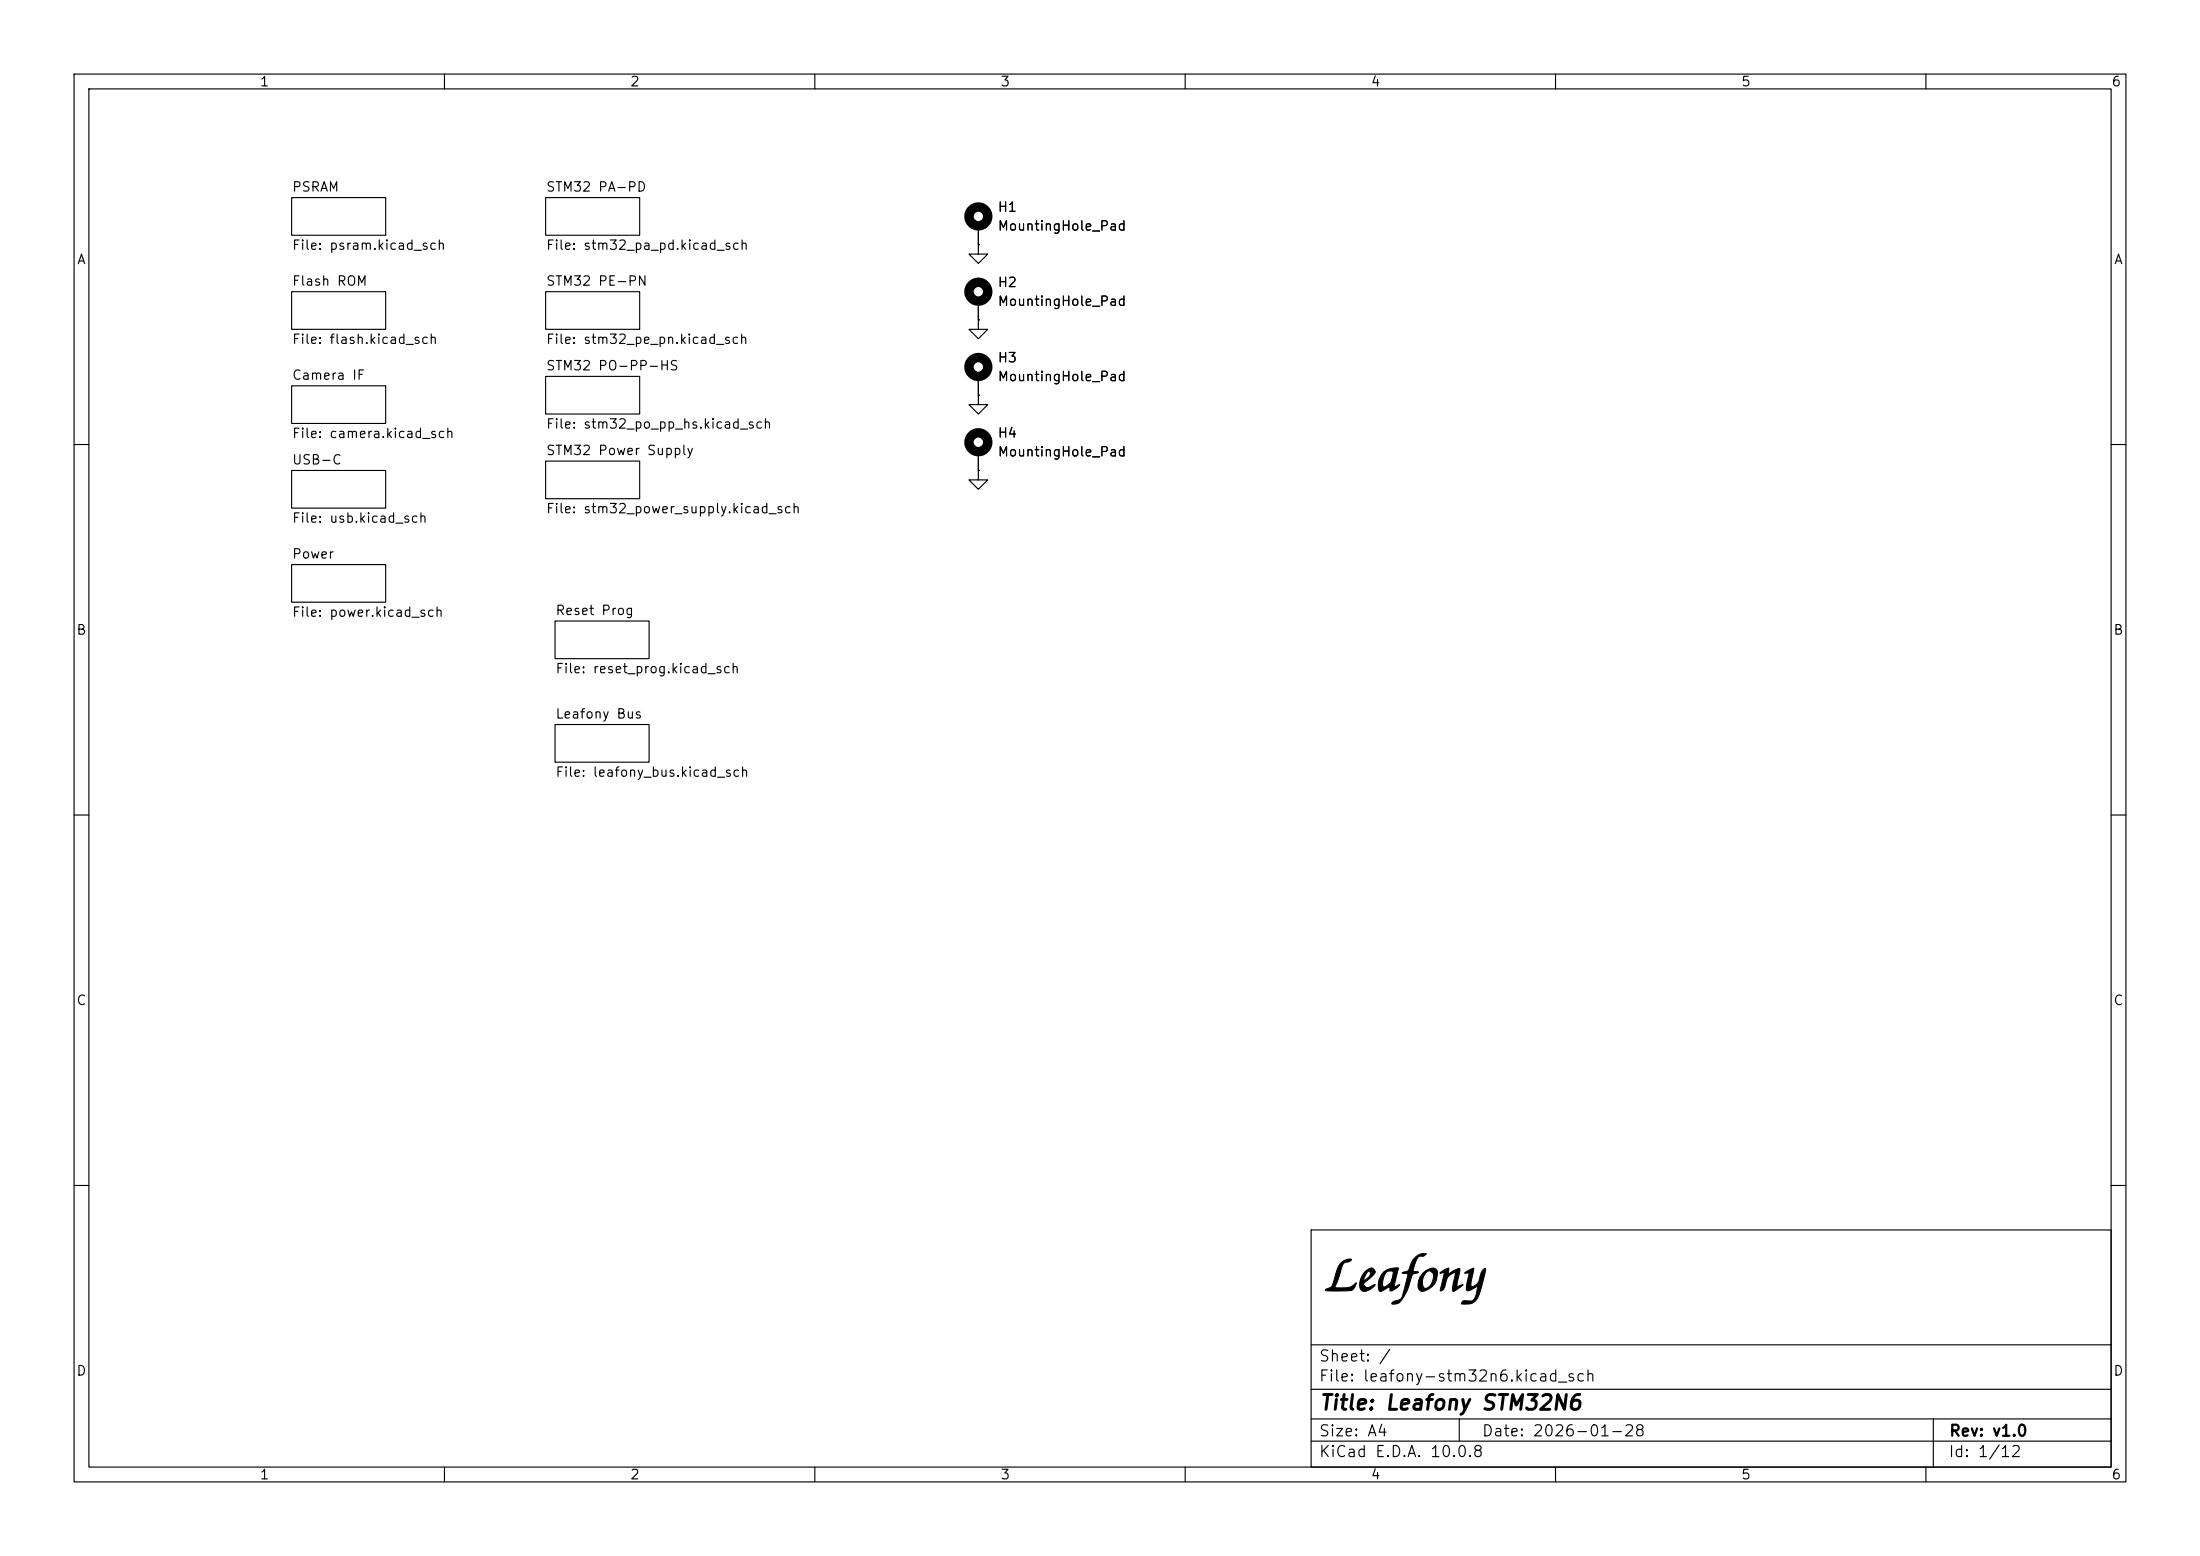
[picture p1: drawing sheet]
<svg xmlns="http://www.w3.org/2000/svg" width="297mm" height="210mm" viewBox="0 0 297 210" stroke-linecap="round" stroke-linejoin="round" font-family="sans-serif">
<g fill="none" stroke="#000" stroke-width=".15">
<path d="M10 10h277v190h-277zM12 12h273v186h-273zM60 10v2M110 10v2M160 10v2M210 10v2M260 10v2M39.4 26.7h12.7v5.1h-12.7zM39.4 39.4h12.7v5.1h-12.7zM73.7 26.7h12.7v5.1h-12.7zM73.7 39.4h12.7v5.1h-12.7zM132.1 33v1.3h1.2l-1.2 1.3-1.3-1.3h1.3"/>
<path d="M132.1 33h.1M132.1 30.5v2.5M39.4 52.1h12.7v5.1h-12.7zM73.7 50.8h12.7v5.1h-12.7zM132.1 43.2v1.3h1.2l-1.2 1.2-1.3-1.2h1.3M132.1 43.2h.1M132.1 53.3v1.3h1.2l-1.2 1.3-1.3-1.3h1.3M132.1 53.3h.1M132.1 40.6v2.6M132.1 50.8v2.5M10 60h2M39.4 76.2h12.7v5.1h-12.7z"/>
<path d="M39.4 63.5h12.7v5.1h-12.7zM73.7 62.2h12.7v5.1h-12.7zM132.1 63.5v1.3h1.2l-1.2 1.2-1.3-1.2h1.3M132.1 63.5h.1M132.1 61v2.5M285 60h2M74.9 97.8h12.7v5.1h-12.7zM74.9 83.8h12.7v5.1h-12.7zM10 110h2M285 110h2M10 160h2M177 166h108v32h-108z"/>
<path d="M285 160h2M60 198v2M110 198v2M160 198v2M177 194.5h108M177 191.5h108M177 187.5h108M177 181.5h108M197 191.5v3M210 198v2M260 198v2M261 191.5v6.5"/>
</g>
<g fill="none" stroke="#000" stroke-width="1.3">
<circle cx="132.1" cy="39.4" r="1.27"/>
<circle cx="132.1" cy="29.2" r="1.27"/>
<circle cx="132.1" cy="49.5" r="1.27"/>
<circle cx="132.1" cy="59.7" r="1.27"/>
</g>
<path d="M181.1 170.4l.7-.4 .6-.1v.2l-.4 .2a.71 .71 0 0 0-.8 .7l-.5 1.5-.5 1.3a5.7 5.7 0 0 0 2.4-.2l.5-.5a1.18 1.18 0 0 1-1.4 1.1h-2.1l-.7-.1 .4-.2a.7 .7 0 0 0 .6-.6l.5-1.6a2.54 2.54 0 0 1 .7-1.3zM184.2 171.7l.8-.5a.51 .51 0 0 1 .6 .2 .51 .51 0 0 1-.2 .6l-1.3 1.2v.1l.1 .3a.49 .49 0 0 0 .7 .1l.8-.4a1.85 1.85 0 0 1-1.8 .9 1.14 1.14 0 0 1-.2-1.4 1.16 1.16 0 0 0 1.3-.9v-.3a.28 .28 0 0 0-.5 .2l-.4 1h-.4zM186.8 171.6a2.35 2.35 0 0 1 2-.4l-.1 .4a5.2 5.2 0 0 0-.4 2l.7-.2a1.84 1.84 0 0 1-1.3 .8l-.1-.5-.6 .3a.72 .72 0 0 1-.8 .3 1.03 1.03 0 0 1-.1-.9h.5l.2 .3a1.5 1.5 0 0 0 1.2-1.5l.1-.5a.79 .79 0 0 0-.8-.1 .79 .79 0 0 0-.5 .7l-.2 1.1h-.5a2.42 2.42 0 0 1 .7-1.8zM190.9 169.9a1.69 1.69 0 0 1 1.7-.7 .72 .72 0 0 1-.9 .3 2.5 2.5 0 0 0-.9 1.8v.2v.1l.7 .1-.8 .3-.1 .3a6.9 6.9 0 0 1-1.8 3.6l-.4 .1h-.5a.91 .91 0 0 1 .9-.5 1.41 1.41 0 0 0 .7-1.3l.6-2.3-.8-.1 .4-.2a.54 .54 0 0 0 .6-.5l.3-.8zM192.1 171.8a1.57 1.57 0 0 1 1.7-.6v.1a.62 .62 0 0 1 .2 .8 2.37 2.37 0 0 1-2.1 2.2l-.2-.1a.99 .99 0 0 1-.2-1.1h.5a.66 .66 0 0 0 .4 .8 1.66 1.66 0 0 0 1-2.1l-.3-.3a.9 .9 0 0 0-.9 .8l-.2 .8h-.5l.2-.8zM194.5 171.7l1.1-.5v.7l1.1-.6 .3-.1 .1 .3-.4 2.1 .8-.2-1.3 .9a1.7 1.7 0 0 1 0-1.3l.3-1.3a1.86 1.86 0 0 0-1.4 1.6 .95 .95 0 0 1-.6 .9l-.1-.1 .6-2.3-.6 .1zM197.7 171.8l1.3-.6-.4 2v.4a1.25 1.25 0 0 0 1.2-1.4 1.26 1.26 0 0 1 .7-1l.1 .2-.1 .5a14 14 0 0 1-1.2 3.5 1.99 1.99 0 0 1-2 .6v-.2a.59 .59 0 0 1 .8-.2 .79 .79 0 0 0 1.1-.7l.3-1.3-.6 .3a.75 .75 0 0 1-.9 .2v-.5l.4-1.8z" fill="#000" stroke="#000" stroke-width=".14"/>
<text font-size="2" x="178" y="190.8">Title: Leafony STM32N6</text>
<g font-size="1.5">
<text x="178" y="184.1">Sheet: /</text>
<text x="178" y="186.8">File: leafony-stm32n6.kicad_sch</text>
<text x="178" y="197">KiCad E.D.A. 10.0.8</text>
<text x="178" y="194.2">Size: A4</text>
<text x="200" y="194.2">Date: 2026-01-28</text>
<text x="263" y="197">Id: 1/12</text>
<text x="263" y="194.2">Rev: v1.0</text>
</g>
<g font-size="1.3">
<text x="35" y="12">1</text>
<text x="85" y="12">2</text>
<text x="135" y="12">3</text>
<text x="185" y="12">4</text>
<text x="235" y="12">5</text>
<text x="285" y="12">6</text>
<text x="39.3" y="26.2">PSRAM</text>
<text x="73.6" y="26.2">STM32 PA-PD</text>
<text x="134.6" y="28.9">H1</text>
<text x="10.3" y="36">A</text>
<text x="39.3" y="34">File: psram.kicad_sch</text>
<text x="73.6" y="34">File: stm32_pa_pd.kicad_sch</text>
<text x="134.6" y="31.4">MountingHole_Pad</text>
<text x="285.3" y="36">A</text>
<text x="39.3" y="38.9">Flash ROM</text>
<text x="73.6" y="38.9">STM32 PE-PN</text>
<text x="134.6" y="39.1">H2</text>
<text x="134.6" y="41.6">MountingHole_Pad</text>
<text x="39.3" y="46.7">File: flash.kicad_sch</text>
<text x="73.6" y="46.7">File: stm32_pe_pn.kicad_sch</text>
<text x="39.3" y="51.6">Camera IF</text>
<text x="73.6" y="50.3">STM32 PO-PP-HS</text>
<text x="134.6" y="49.2">H3</text>
<text x="134.6" y="51.8">MountingHole_Pad</text>
<text x="39.3" y="59.4">File: camera.kicad_sch</text>
<text x="73.6" y="58.2">File: stm32_po_pp_hs.kicad_sch</text>
<text x="134.6" y="59.4">H4</text>
<text x="39.3" y="63">USB-C</text>
<text x="73.6" y="61.7">STM32 Power Supply</text>
<text x="134.6" y="61.9">MountingHole_Pad</text>
<text x="39.3" y="70.9">File: usb.kicad_sch</text>
<text x="73.6" y="69.6">File: stm32_power_supply.kicad_sch</text>
<text x="39.3" y="75.7">Power</text>
<text x="39.3" y="83.6">File: power.kicad_sch</text>
<text x="74.9" y="83.3">Reset Prog</text>
<text x="10.2" y="86">B</text>
<text x="285.2" y="86">B</text>
<text x="74.9" y="91.2">File: reset_prog.kicad_sch</text>
<text x="74.9" y="97.3">Leafony Bus</text>
<text x="74.9" y="105.2">File: leafony_bus.kicad_sch</text>
<text x="10.2" y="136">C</text>
<text x="285.2" y="136">C</text>
<text x="10.2" y="186">D</text>
<text x="285.2" y="186">D</text>
<text x="35" y="200">1</text>
<text x="85" y="200">2</text>
<text x="135" y="200">3</text>
<text x="185" y="200">4</text>
<text x="235" y="200">5</text>
<text x="285" y="200">6</text>
</g>
</svg>
